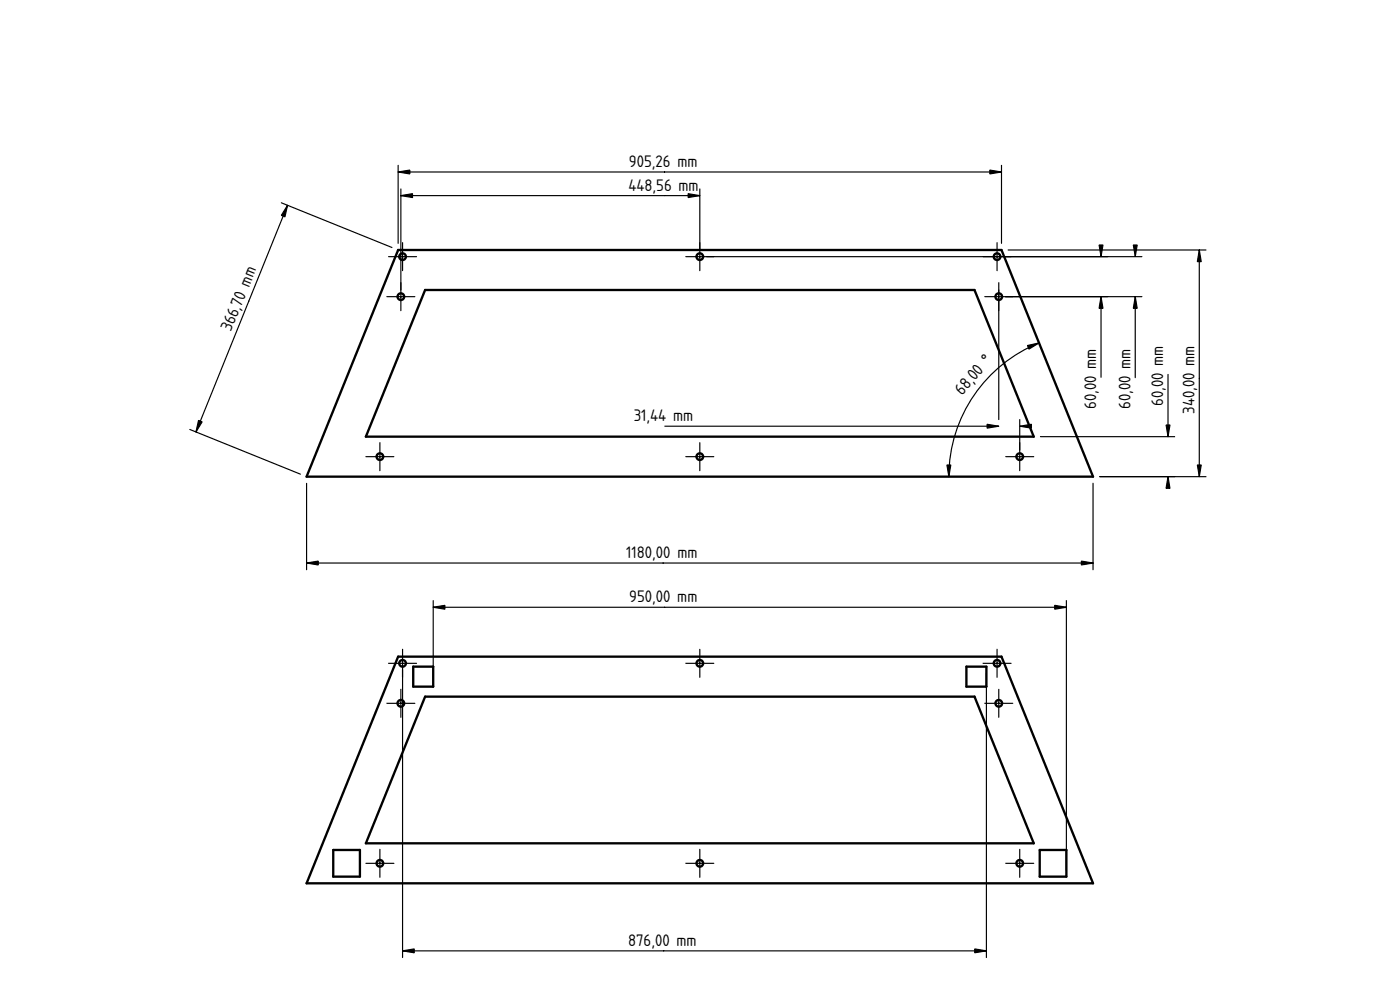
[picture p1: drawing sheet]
<svg xmlns="http://www.w3.org/2000/svg" width="420mm" height="297mm" viewBox="0 0 420 297" stroke-linecap="round" stroke-linejoin="round" font-family="sans-serif">
<path d="M210 109h.1" fill="none" stroke="#000" stroke-width=".3"/>
<path d="M127.6 87h164.9l17.7 44h-200.4z" fill-rule="evenodd" fill="#fff"/>
<path d="M210 109h.1" fill="none" stroke="#000" stroke-width=".3"/>
<g fill="#fff">
<circle cx="114" cy="137" r="1"/>
<circle cx="120.3" cy="89" r="1"/>
<circle cx="210" cy="77" r="1"/>
<circle cx="210" cy="137" r="1"/>
<circle cx="299.7" cy="89" r="1"/>
<circle cx="299.2" cy="77" r="1"/>
<circle cx="306" cy="137" r="1"/>
<circle cx="120.8" cy="77" r="1"/>
</g>
<g fill="none" stroke="#000" stroke-width=".7">
<path d="M119.5 75h181.1l27.4 68h-236zM127.6 87h164.9l17.7 44h-200.4z"/>
<circle cx="120.8" cy="77" r="1"/>
<circle cx="210" cy="77" r="1"/>
<circle cx="299.2" cy="77" r="1"/>
<circle cx="120.3" cy="89" r="1"/>
<circle cx="299.7" cy="89" r="1"/>
<circle cx="114" cy="137" r="1"/>
<circle cx="210" cy="137" r="1"/>
<circle cx="306" cy="137" r="1"/>
</g>
<g fill="#000" stroke="#000" stroke-width=".35">
<path d="M119.5 51.6l3.5-.6v1.2zM120.3 58.7l3.5-.6v1.2zM206.5 58.1l3.5 .6-3.5 .6zM297.1 51l3.5 .6-3.5 .6zM86.3 61.6l-.8 3.5-1.1-.5zM329.8 73.5h1.2l-.6 3.5zM340.1 73.5h1.2l-.6 3.5zM359.9 75l.6 3.5h-1.2zM330.4 89l.6 3.5h-1.2zM340.7 89l.6 3.5h-1.2zM308.4 103.7l3.4-.8-3 1.8zM59.6 126.1l1.1 .5-1.9 3z"/>
<path d="M296.2 127.3l3.5 .6-3.5 .6zM306 127.9l3.5-.6v1.2zM350 127.5h1.1l-.6 3.5zM284.2 139.5h1.1l-.5 3.5zM350.5 143l.6 3.5h-1.1zM359.3 139.5h1.2l-.6 3.5zM92 168.9l3.5-.6v1.2zM324.5 168.3l3.5 .6-3.5 .6z"/>
<path d="M120.3 84.8v8.4zM116.1 89h8.4z" fill-rule="evenodd"/>
<path d="M120.8 72.8v8.4zM116.6 77h8.4z" fill-rule="evenodd"/>
<path d="M210 72.8v8.4zM205.8 77h8.4z" fill-rule="evenodd"/>
<path d="M299.2 72.8v8.4zM295 77h8.4z" fill-rule="evenodd"/>
<path d="M299.7 84.8v8.4zM295.5 89h8.4z" fill-rule="evenodd"/>
<path d="M114 132.8v8.4zM109.8 137h8.4z" fill-rule="evenodd"/>
<path d="M210 132.8v8.4zM205.8 137h8.4z" fill-rule="evenodd"/>
<path d="M306 132.8v8.4zM301.8 137h8.4z" fill-rule="evenodd"/>
</g>
<path d="M210 109h.1" fill="none" stroke="#000" stroke-width=".3"/>
<g fill="none" stroke="#000" stroke-width=".35">
<path d="M119.5 49.6v23.4M119.5 51.6h181.1M120.3 56.7v30.3M120.3 58.7h89.7M210 56.7v18.3M300.6 49.6v23.4M84.4 60.8l33.2 13.5M86.3 61.6l-27.5 68M212 77h130.7M302.6 75h59.3M359.9 75v68M299.7 87v38.9"/>
<path d="M301.7 89h41M330.4 89v24.2M340.7 89v24.3M311.8 102.9a43.3 43.3 0 0 0-27 40.1M350.5 112.3v18.7M57 128.9l33.2 13.4M199.5 127.9h100.2M306 125.9v9.1M312.2 131h40.3M92 145v25.9M328 145v25.9M330 143h31.9"/>
<path d="M92 168.9h236"/>
</g>
<path d="M119.5 197h181.1l27.4 68h-236z" fill-rule="evenodd" fill="#fff"/>
<path d="M210 231h.1" fill="none" stroke="#000" stroke-width=".3"/>
<path d="M127.6 209h164.9l17.7 44h-200.4z" fill-rule="evenodd" fill="#fff"/>
<path d="M210 231h.1" fill="none" stroke="#000" stroke-width=".3"/>
<g fill="#fff">
<path d="M312 255h8v8h-8z" fill-rule="evenodd"/>
<path d="M100 255h8v8h-8z" fill-rule="evenodd"/>
<path d="M290 200h6v6h-6z" fill-rule="evenodd"/>
<path d="M124 200h6v6h-6z" fill-rule="evenodd"/>
<circle cx="114" cy="259" r="1"/>
<circle cx="120.3" cy="211" r="1"/>
<circle cx="210" cy="199" r="1"/>
<circle cx="210" cy="259" r="1"/>
<circle cx="299.7" cy="211" r="1"/>
<circle cx="299.2" cy="199" r="1"/>
<circle cx="306" cy="259" r="1"/>
<circle cx="120.8" cy="199" r="1"/>
</g>
<g fill="none" stroke="#000" stroke-width=".7">
<path d="M119.5 197h181.1l27.4 68h-236zM124 200h6v6h-6zM127.6 209h164.9l17.7 44h-200.4zM290 200h6v6h-6zM100 255h8v8h-8zM312 255h8v8h-8z"/>
<circle cx="120.8" cy="199" r="1"/>
<circle cx="210" cy="199" r="1"/>
<circle cx="299.2" cy="199" r="1"/>
<circle cx="120.3" cy="211" r="1"/>
<circle cx="299.7" cy="211" r="1"/>
<circle cx="114" cy="259" r="1"/>
<circle cx="210" cy="259" r="1"/>
<circle cx="306" cy="259" r="1"/>
</g>
<g fill="#000" stroke="#000" stroke-width=".35">
<path d="M130 182.2l3.5-.6v1.2zM316.5 181.6l3.5 .6-3.5 .6zM120.8 285.3l3.5-.6v1.2zM292.5 284.7l3.5 .6-3.5 .6z"/>
<path d="M120.3 206.8v8.4zM116.1 211h8.4z" fill-rule="evenodd"/>
<path d="M120.8 194.8v8.4zM116.6 199h8.4z" fill-rule="evenodd"/>
<path d="M210 194.8v8.4zM205.8 199h8.4z" fill-rule="evenodd"/>
<path d="M299.2 194.8v8.4zM295 199h8.4z" fill-rule="evenodd"/>
<path d="M299.7 206.8v8.4zM295.5 211h8.4z" fill-rule="evenodd"/>
<path d="M114 254.8v8.4zM109.8 259h8.4z" fill-rule="evenodd"/>
<path d="M210 254.8v8.4zM205.8 259h8.4z" fill-rule="evenodd"/>
<path d="M306 254.8v8.4zM301.8 259h8.4z" fill-rule="evenodd"/>
</g>
<path d="M210 231h.1" fill="none" stroke="#000" stroke-width=".3"/>
<path d="M130 180.2v23.8M130 182.2h190M320 180.2v80.8M120.8 201v86.3M296 202v85.3M120.8 285.3h175.2" fill="none" stroke="#000" stroke-width=".35"/>
<g font-size="4.7">
<text x="188.7" y="50.2">905,26 mm</text>
<text x="188.6" y="57.2">448,56 mm</text>
<text x="69.3" y="99.7" transform="rotate(-68 69.3 99.7)">366,70 mm</text>
<text x="296.8" y="109.5" transform="rotate(-49 296.8 109.5)">°</text>
<text x="288.7" y="118.8" transform="rotate(-49 288.7 118.8)">68,0</text>
<text x="329" y="122.6" transform="rotate(-90 329 122.6)">60,00 mm</text>
<text x="339.3" y="122.8" transform="rotate(-90 339.3 122.8)">60,00 mm</text>
<text x="349.1" y="121.8" transform="rotate(-90 349.1 121.8)">60,00 mm</text>
<text x="358.5" y="124.2" transform="rotate(-90 358.5 124.2)">340,00 mm</text>
<text x="190.2" y="126.4">31,44 mm</text>
<text x="187.9" y="167.5">1180,00 mm</text>
<text x="188.8" y="180.8">950,00 mm</text>
<text x="188.5" y="283.8">876,00 mm</text>
</g>
</svg>
